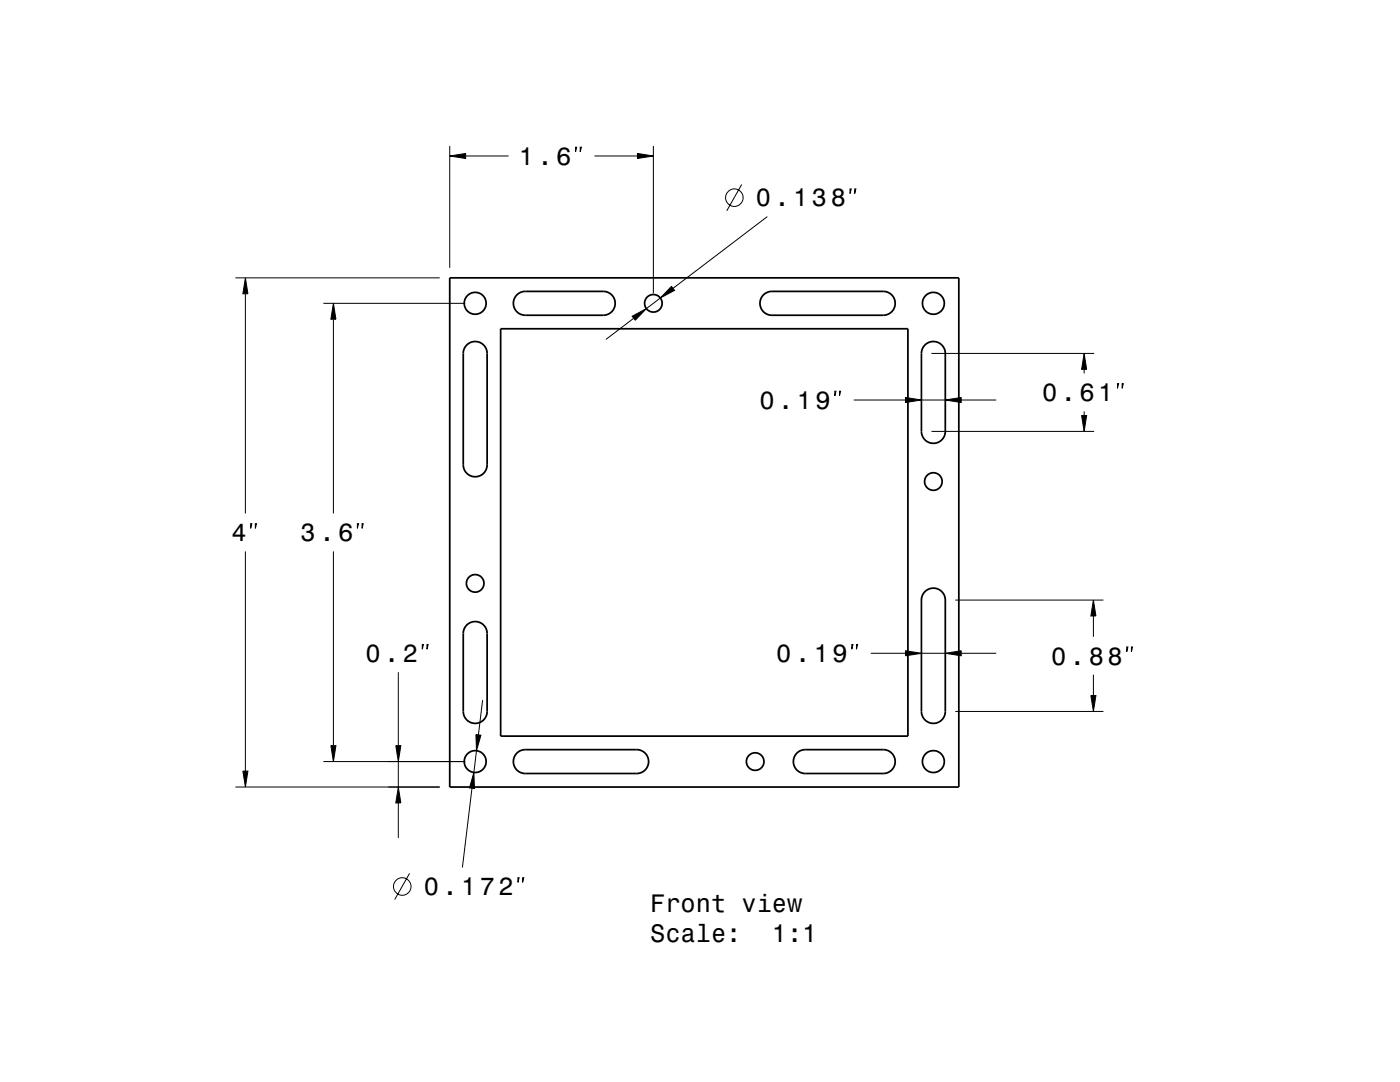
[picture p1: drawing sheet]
<svg xmlns="http://www.w3.org/2000/svg" width="279mm" height="216mm" viewBox="0 0 279 216" stroke-linecap="round" stroke-linejoin="round" font-family="sans-serif">
<g fill="none" stroke="#000" stroke-width=".2">
<path d="M89.8 31.1l3.1-.5v1zM89.8 29.1v24.3M92.9 31.1h8.6M114.9 29.4h.2l-.2 .9zM115.8 29.4h.2l-.2 .9zM118.6 31.1h8.6M127.2 30.6l3.2 .5-3.2 .5zM130.4 29.1v29.4M148 36.8l-3 5.3M169.6 37.7h.3l-.3 .9zM170.6 37.7h.2l-.2 .9zM47 55.4h40.8"/>
<path d="M49 55.4l.5 3.2h-1zM49 58.6v43.9M131.8 59.5l-2.8 2.1M134 57.1l.6 .8-2.8 1.6zM153.1 43.2l-18.8 14.3M64.5 60.5h28.3M66.5 60.5l.5 3.2h-1zM66.5 63.7v38.8M126.2 63.1l2.8-1.5-2.2 2.3zM126.5 63.5l-5.6 4.2M166.6 78.1h.2l-.2 .9zM167.5 78.1h.3l-.3 .9z"/>
<path d="M170.4 79.8h10.3M180.7 79.3l3.2 .5-3.2 .5zM183.9 79.8h4.8M185.9 70.5h32.5M188.7 79.8l3.1-.5v1zM191.8 79.8h7M216.4 70.5l.5 3.2h-1zM216.4 73.7v.8M223 76.6h.2l-.2 .9zM224 76.6h.2l-.2 .9zM185.9 86.1h32.5M215.9 82.9h1l-.5 3.2z"/>
<path d="M216.4 82.1v.8M49 110v43.9M50 104.5h.3l-.3 .9zM51 104.5h.2l-.2 .9zM66.5 110v38.8M71.3 104.5h.3l-.3 .9zM72.3 104.5h.2l-.2 .9zM190.7 119.7h29.5M218.2 119.7l.5 3.2h-1zM79.5 134.1v14.7M84.3 128.6h.2l-.2 .9zM85.2 128.6h.2l-.2 .9z"/>
<path d="M96.3 139.7l-.8 6.9M170 128.6h.2l-.2 .9zM170.9 128.6h.3l-.3 .9zM173.8 130.4h6.9M180.7 129.9l3.2 .5-3.2 .5zM183.9 130.4h4.8M188.7 130.4l3.1-.5v1zM191.8 130.4h7M217.7 138.8h1l-.5 3.2zM218.2 122.9v4.2M218.2 134.6v4.2M224.9 129.1h.2l-.2 .9z"/>
<path d="M225.8 129.1h.2l-.2 .9zM47 157h40.8M48.5 153.9h1l-.5 3.1zM64.5 152h28.3M66 148.8h1l-.5 3.2zM79 148.8h1l-.5 3.2zM79.5 157l.5 3.2h-1zM79.5 152v5M94.2 157.3l-1.9 15.8M94.6 154.1l.1 3.2-1-.1zM95 146.6l1 .1-.9 3.1zM95.1 149.8l-.5 4.3"/>
<path d="M190.7 142h29.5M79.5 160.2v7M81.7 174.3l-2.9 5.2M103.4 175.1h.2l-.2 1zM104.3 175.1h.2l-.2 1z"/>
<circle cx="146.6" cy="39.4" r="1.75"/>
<circle cx="80.3" cy="176.9" r="1.75"/>
</g>
<g fill="none" stroke="#000" stroke-width=".35">
<path d="M89.8 55.4h101.6v101.6h-101.6zM103.1 58.9a2.39 2.39 0 0 1 1.7-.8h15.6a2.38 2.38 0 0 1 2.4 2.4 2.38 2.38 0 0 1-2.4 2.4h-15.6a2.38 2.38 0 0 1-2.1-1.4 2.38 2.38 0 0 1 .4-2.6zM152.3 58.9a2.39 2.39 0 0 1 1.7-.8h22.3a2.38 2.38 0 0 1 2.4 2.4 2.38 2.38 0 0 1-2.4 2.4h-22.3a2.38 2.38 0 0 1-2.1-1.4 2.38 2.38 0 0 1 .4-2.6zM93.1 68.9a2.38 2.38 0 0 1 2.6-.6 2.38 2.38 0 0 1 1.5 2.2v22.2a2.38 2.38 0 0 1-2.4 2.4 2.38 2.38 0 0 1-2.3-2.4v-22.2l.2-.9zM99.9 65.6h81.3v81.3h-81.3zM184.5 68.9a2.38 2.38 0 0 1 2.6-.6 2.38 2.38 0 0 1 1.6 2.2v15.6a2.38 2.38 0 0 1-2.4 2.4 2.38 2.38 0 0 1-2.4-2.4v-15.6l.2-.9zM184.5 118.1a2.38 2.38 0 0 1 2.6-.6 2.38 2.38 0 0 1 1.6 2.2v22.3a2.38 2.38 0 0 1-2.4 2.3 2.38 2.38 0 0 1-2.4-2.3v-22.3l.2-.9zM93.2 124.6a2.38 2.38 0 0 1 2.6-.4 2.38 2.38 0 0 1 1.4 2.2v15.6a2.38 2.38 0 0 1-2.4 2.3 2.38 2.38 0 0 1-2.3-2.3v-15.6a2.37 2.37 0 0 1 .7-1.8zM103.1 150.4a2.39 2.39 0 0 1 1.7-.8h22.3a2.38 2.38 0 0 1 2.3 2.4 2.38 2.38 0 0 1-2.3 2.3h-22.3a2.38 2.38 0 0 1-2.1-1.4 2.38 2.38 0 0 1 .4-2.5zM158.9 150.4a2.39 2.39 0 0 1 1.8-.8h15.6a2.38 2.38 0 0 1 2.4 2.4 2.38 2.38 0 0 1-2.4 2.3h-15.6a2.38 2.38 0 0 1-2.2-1.4 2.38 2.38 0 0 1 .4-2.5z"/>
<circle cx="94.8" cy="60.5" r="2.18"/>
<circle cx="130.4" cy="60.5" r="1.75"/>
<circle cx="186.3" cy="60.5" r="2.18"/>
<circle cx="186.3" cy="96.1" r="1.75"/>
<circle cx="94.8" cy="116.4" r="1.75"/>
<circle cx="94.8" cy="152" r="2.18"/>
<circle cx="150.7" cy="152" r="1.75"/>
<circle cx="186.3" cy="152" r="2.18"/>
</g>
<g fill="#000">
<path d="M89.8 31.1l3.1-.5v1z" fill-rule="evenodd"/>
<path d="M127.2 30.6l3.2 .5-3.2 .5z" fill-rule="evenodd"/>
<path d="M49 55.4l.5 3.2h-1z" fill-rule="evenodd"/>
<path d="M134 57.1l.6 .8-2.8 1.6z" fill-rule="evenodd"/>
<path d="M66.5 60.5l.5 3.2h-1z" fill-rule="evenodd"/>
<path d="M126.2 63.1l2.8-1.5-2.2 2.3z" fill-rule="evenodd"/>
<path d="M188.7 79.8l3.1-.5v1z" fill-rule="evenodd"/>
<path d="M216.4 70.5l.5 3.2h-1z" fill-rule="evenodd"/>
<path d="M180.7 79.3l3.2 .5-3.2 .5z" fill-rule="evenodd"/>
<path d="M215.9 82.9h1l-.5 3.2z" fill-rule="evenodd"/>
<path d="M180.7 129.9l3.2 .5-3.2 .5z" fill-rule="evenodd"/>
<path d="M188.7 130.4l3.1-.5v1z" fill-rule="evenodd"/>
<path d="M217.7 138.8h1l-.5 3.2z" fill-rule="evenodd"/>
<path d="M218.2 119.7l.5 3.2h-1z" fill-rule="evenodd"/>
<path d="M48.5 153.9h1l-.5 3.1z" fill-rule="evenodd"/>
<path d="M66 148.8h1l-.5 3.2z" fill-rule="evenodd"/>
<path d="M79 148.8h1l-.5 3.2z" fill-rule="evenodd"/>
<path d="M94.6 154.1l.1 3.2-1-.1z" fill-rule="evenodd"/>
<path d="M95 146.6l1 .1-.9 3.1z" fill-rule="evenodd"/>
<path d="M79.5 157l.5 3.2h-1z" fill-rule="evenodd"/>
</g>
<g font-size="5">
<text x="103.5" y="32.9">1.6</text>
<text x="150.8" y="41.2">0.138</text>
<text x="151.5" y="81.6">0.19</text>
<text x="208" y="80.1">0.61</text>
<text x="46.2" y="108">4</text>
<text x="60" y="108">3.6</text>
<text x="73" y="132.1">0.2</text>
<text x="154.9" y="132.1">0.19</text>
<text x="209.8" y="132.6">0.88</text>
<text x="84.6" y="178.6">0.172</text>
<text x="129.8" y="181.9">Front view</text>
<text x="129.8" y="187.9">Scale:</text>
<text x="154" y="187.9">1:1</text>
</g>
</svg>
